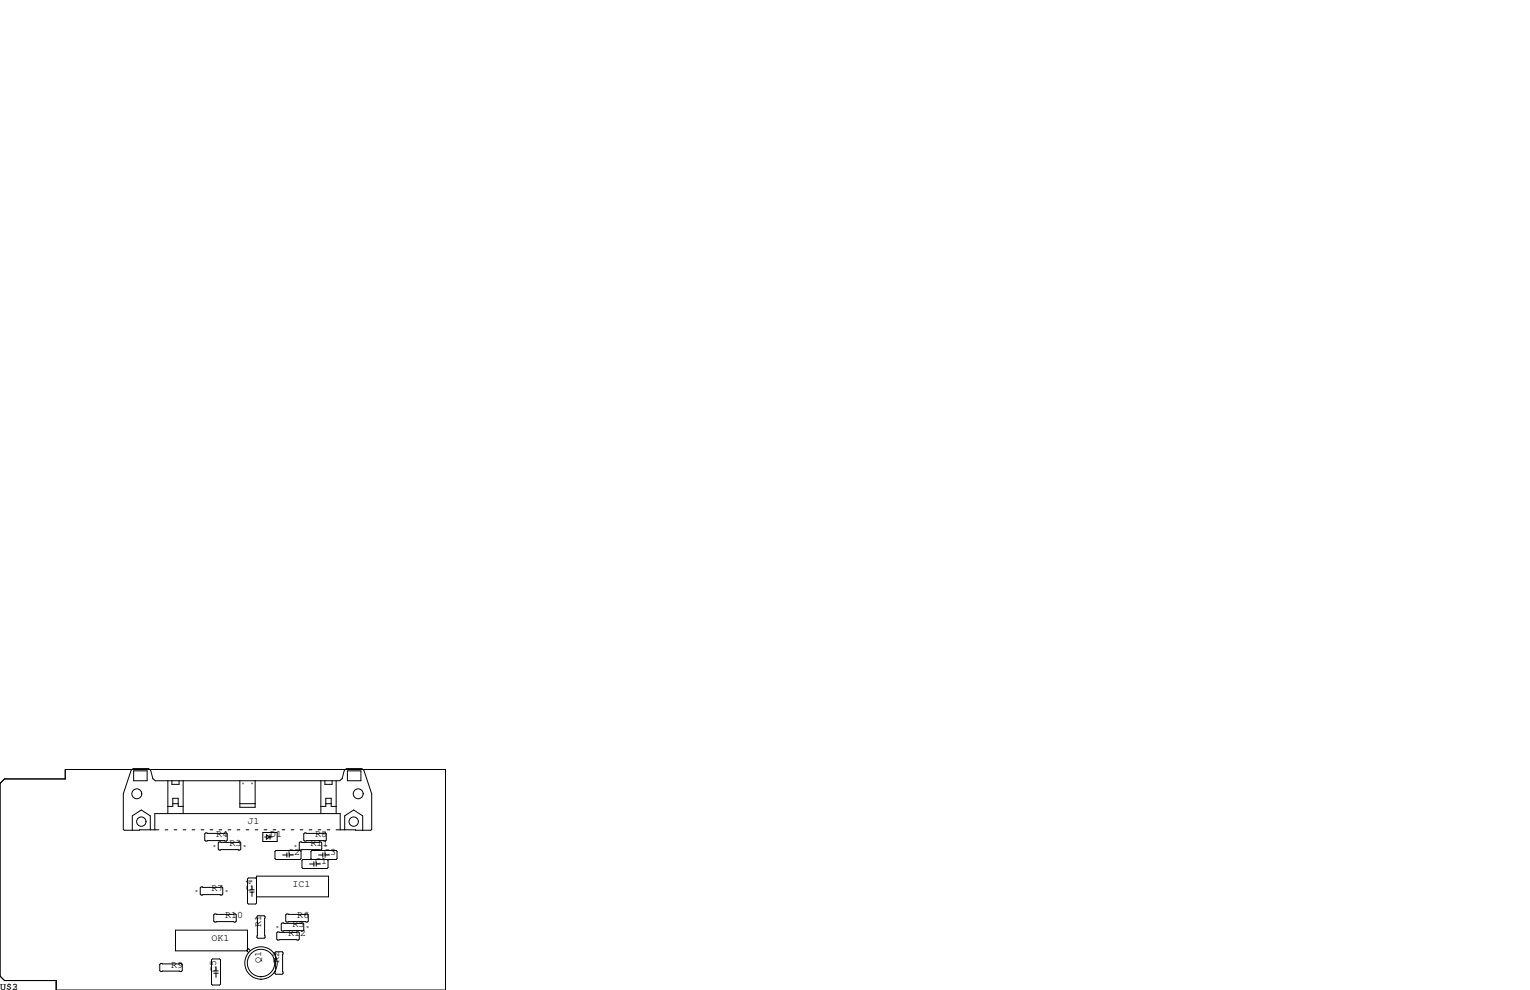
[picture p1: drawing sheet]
<svg xmlns="http://www.w3.org/2000/svg" width="432mm" height="279mm" viewBox="0 0 432 279" stroke-linecap="round" stroke-linejoin="round" font-family="sans-serif">
<g fill="none" stroke="#000" stroke-width=".28">
<path d="M37.7 217.6h3.8v2.7h-3.8zM43.1 219.7l.7 .6h52.1l.7-.6M43.2 219.8l-.7-2.4-.6-.5h-4.3l-.6 .4-2.2 6.7v10.1l.3 .2 9.7-.1M96.5 219.8l.7-2.4 .6-.5h4.3l.6 .4 2.2 6.7v10.1l-.3 .2-9.7-.1M98 217.6h3.9v2.7h-3.9zM0 221.1l1.3-1.3h17.1v-2.6h107.3v62.2h-109.8v-2.7h-14.6l-1.3-1.2zM42.4 234.2v-3.9l-2.5-1.7-2.6 1.7v4M43.7 234.2v-4.6h52.3v4.6M46.6 234.2h.8M47.4 227.6h1.4v-2.3h1.5v2.3h1.4M47.4 220.3v9.3M48.5 220.3v1.1h2v-1.1"/>
<path d="M48.8 226.8h1.5M49.1 234.2h.8M51.7 234.2h.8M51.7 220.3v9.3M54.2 234.2h.8M56.8 234.2h.7M58 235.1h5.9l.2 .2v1.8l-.2 .3h-5.9l-.2-.3v-1.8zM59.3 234.2h.8M60.3 238.8h.4M61.8 237.6h5.9l.2 .3v1.7l-.2 .3h-5.9l-.2-.3v-1.7zM61.8 234.2h.8M64.4 234.2h.8"/>
<path d="M66.9 234.2h.8M67.7 220.3v7.5h4.3v-7.5M67.7 226.8h4.3M68.6 221v.2M68.8 238.8h.4M69.5 234.2h.7M71.1 221v.2M72 234.2h.8M74.2 234.9h4v2.6h-4zM74.5 234.2h.8M74.7 236.2h2.1M75.2 235.6l1 .6-1 .7z"/>
<path d="M76.2 235.6v1.3M77.1 234.2h.8M79.6 234.2h.8M82.2 234.2h.7M83.2 238.8h.4M84.7 237.6h5.9l.2 .3v1.7l-.2 .3h-5.9l-.2-.3v-1.7zM84.7 234.2h.8M86 235.1h5.8l.3 .2v1.8l-.3 .3h-5.8l-.3-.3v-1.8zM87.2 234.2h.8M89.8 234.2h.8M90.6 227.6h1.3v-2.3h1.6v2.3h1.4M90.6 220.3v9.3"/>
<path d="M91.7 220.3v1.1h2v-1.1M91.7 238.8h.4M91.9 226.8h1.6M92.3 234.2h.8M94.9 220.3v9.3M97.3 234.2v-3.9l2.5-1.7 2.6 1.7v4M55.2 251.5h.4M56.5 250.6l.3-.3h5.8l.3 .3v1.7l-.3 .3h-5.8l-.3-.3zM60.3 258.2l.3-.3h5.8l.3 .3v1.8l-.3 .2h-5.8l-.3-.2zM63.8 251.5h.3M70.5 251.8h1.3M70.5 251.1h1.3"/>
<path d="M71.1 249.9v1.2M71.1 251.8v1.2M72.4 248l-.3-.2h-2l-.2 .2v6.9l.2 .2h2l.3-.2v-7.6h20.3v5.8h-20.3M72.5 258.7l.3-.3h1.7l.3 .3v5.8l-.3 .3h-1.7l-.3-.3zM77.9 240h6.8l.3 .3v2l-.3 .3h-6.8l-.3-.3v-2zM79.8 241.3h1.2M80.6 258.2l.3-.3h5.8l.3 .3v1.8l-.3 .2h-5.8l-.3-.2zM81 240.7v1.2M81.6 241.3h1.2M81.6 240.7v1.2M87.4 243.8h1.2M88 242.6l-.2-.3v-2l.2-.3h6.9l.2 .3v2l-.2 .3h-9.4l-.3 .2v2.1l.3 .2h6.8l.3-.2v-2.1l-.3-.2"/>
<path d="M88.6 243.2v1.3M89.2 243.8h1.2M89.2 243.2v1.3M89.9 241.3h1.2M91.1 240.7v1.2M91.7 241.3h1.3M91.7 240.7v1.2M45.1 272.2l.2-.3h5.9l.2 .3v1.7l-.2 .3h-5.9l-.2-.3zM49.5 262.5h20.4v5.9h-20.4zM59.7 270.9l.2-.3h2.1l.2 .3v6.8l-.2 .3h-2.1l-.2-.3zM60.3 274h1.3M60.3 274.7h1.3"/>
<path d="M61 272.8v1.2M61 274.7v1.1M70.7 268.3l-.6-.6-.5 .6 .5 .5M77.6 268.9l.3-.3h1.7l.3 .3v5.8l-.3 .3h-1.7l-.3-.3zM78.1 263.3l.3-.3h5.8l.3 .3v1.7l-.3 .3h-5.8l-.3-.3zM78.1 261.6h.4M79.4 260.7l.2-.2h5.9l.2 .2v1.8l-.2 .3h-5.9l-.2-.3zM86.6 261.6h.4"/>
<circle cx="38.6" cy="224" r="1.4"/>
<circle cx="39.9" cy="231.9" r="1.32"/>
<circle cx="99.8" cy="231.9" r="1.32"/>
<circle cx="101.1" cy="224" r="1.4"/>
<circle cx="73.7" cy="271.8" r="4.6"/>
<circle cx="73.7" cy="271.8" r="3.9"/>
</g>
<g font-size="2.8">
<text x="69.8" y="232.4">J1</text>
<text x="61" y="236.2">R4</text>
<text x="64.8" y="238.8">R3</text>
<text x="76.2" y="236.2">D1</text>
<text x="87.6" y="238.8">R11</text>
<text x="88.9" y="236.2">R8</text>
<text x="81.3" y="241.3">C2</text>
<text x="88.9" y="243.8">C1</text>
<text x="91.4" y="241.3">C3</text>
<text x="59.7" y="251.5">R7</text>
<text x="71.1" y="251.5" transform="rotate(-90 71.1 251.5)">C4</text>
<text x="82.5" y="250.2">IC1</text>
<text x="63.5" y="259.1">R10</text>
<text x="73.7" y="261.6" transform="rotate(-90 73.7 261.6)">R1</text>
<text x="82.5" y="261.6">R5</text>
<text x="83.8" y="259.1">R6</text>
<text x="59.7" y="265.4">OK1</text>
<text x="81.3" y="264.2">R12</text>
<text x="48.3" y="273">R9</text>
<text x="61" y="274.3" transform="rotate(-90 61 274.3)">C5</text>
<text x="73.7" y="271.8" transform="rotate(-90 73.7 271.8)">Q1</text>
<text x="78.7" y="271.8" transform="rotate(-90 78.7 271.8)">R2</text>
<text x="0" y="279.4">U$2</text>
<text x="3.4" y="279.4">3</text>
</g>
</svg>
